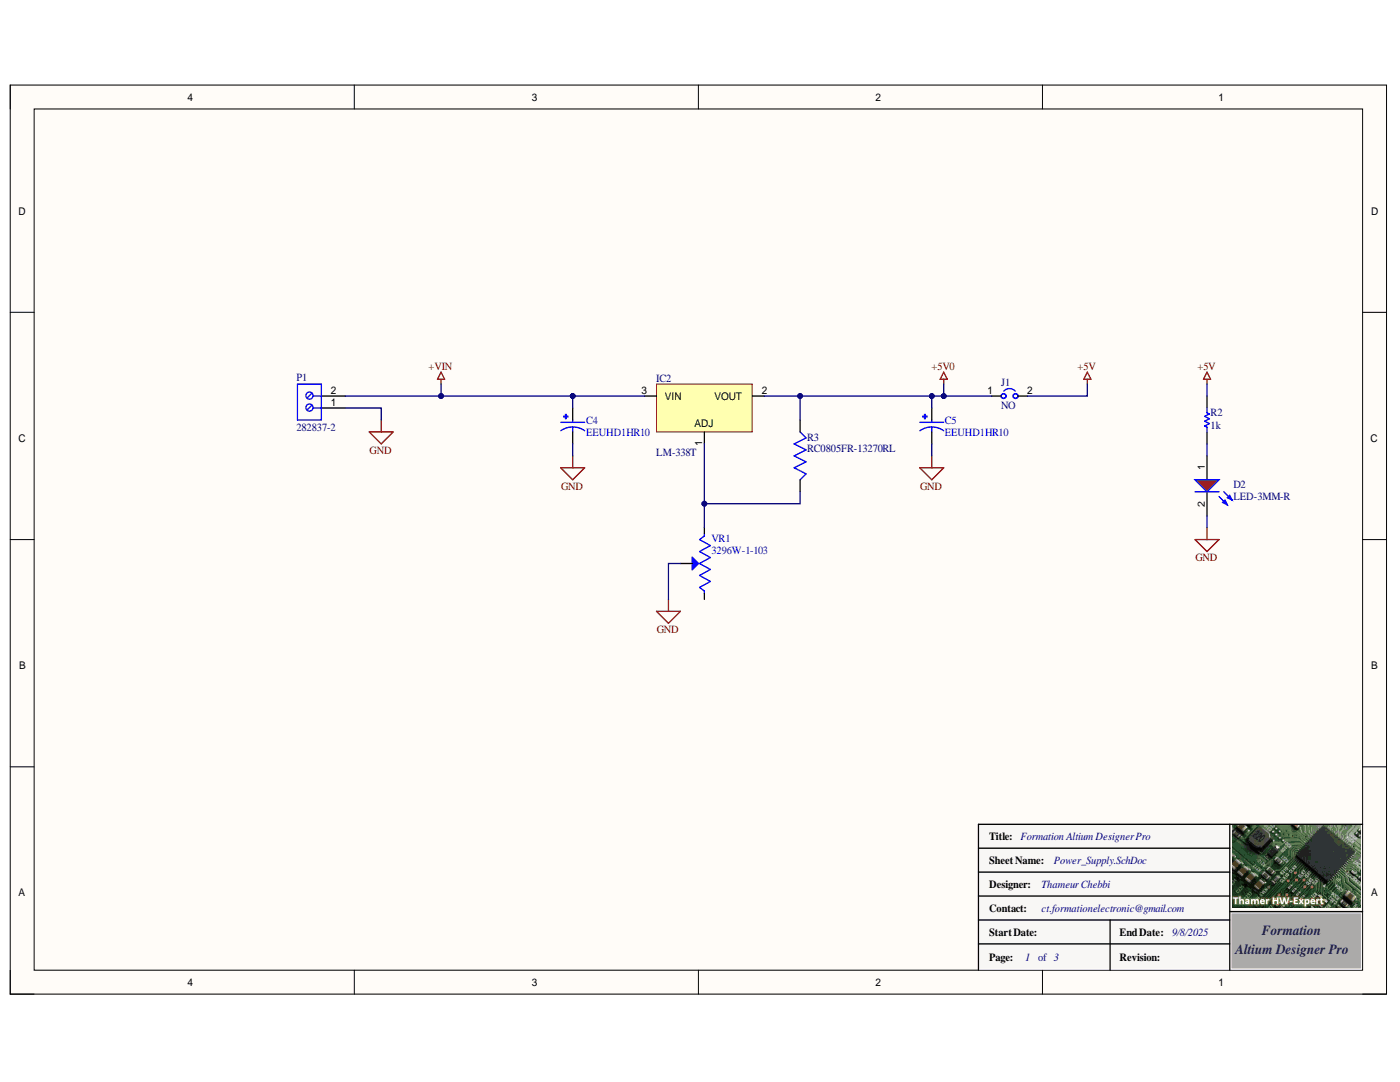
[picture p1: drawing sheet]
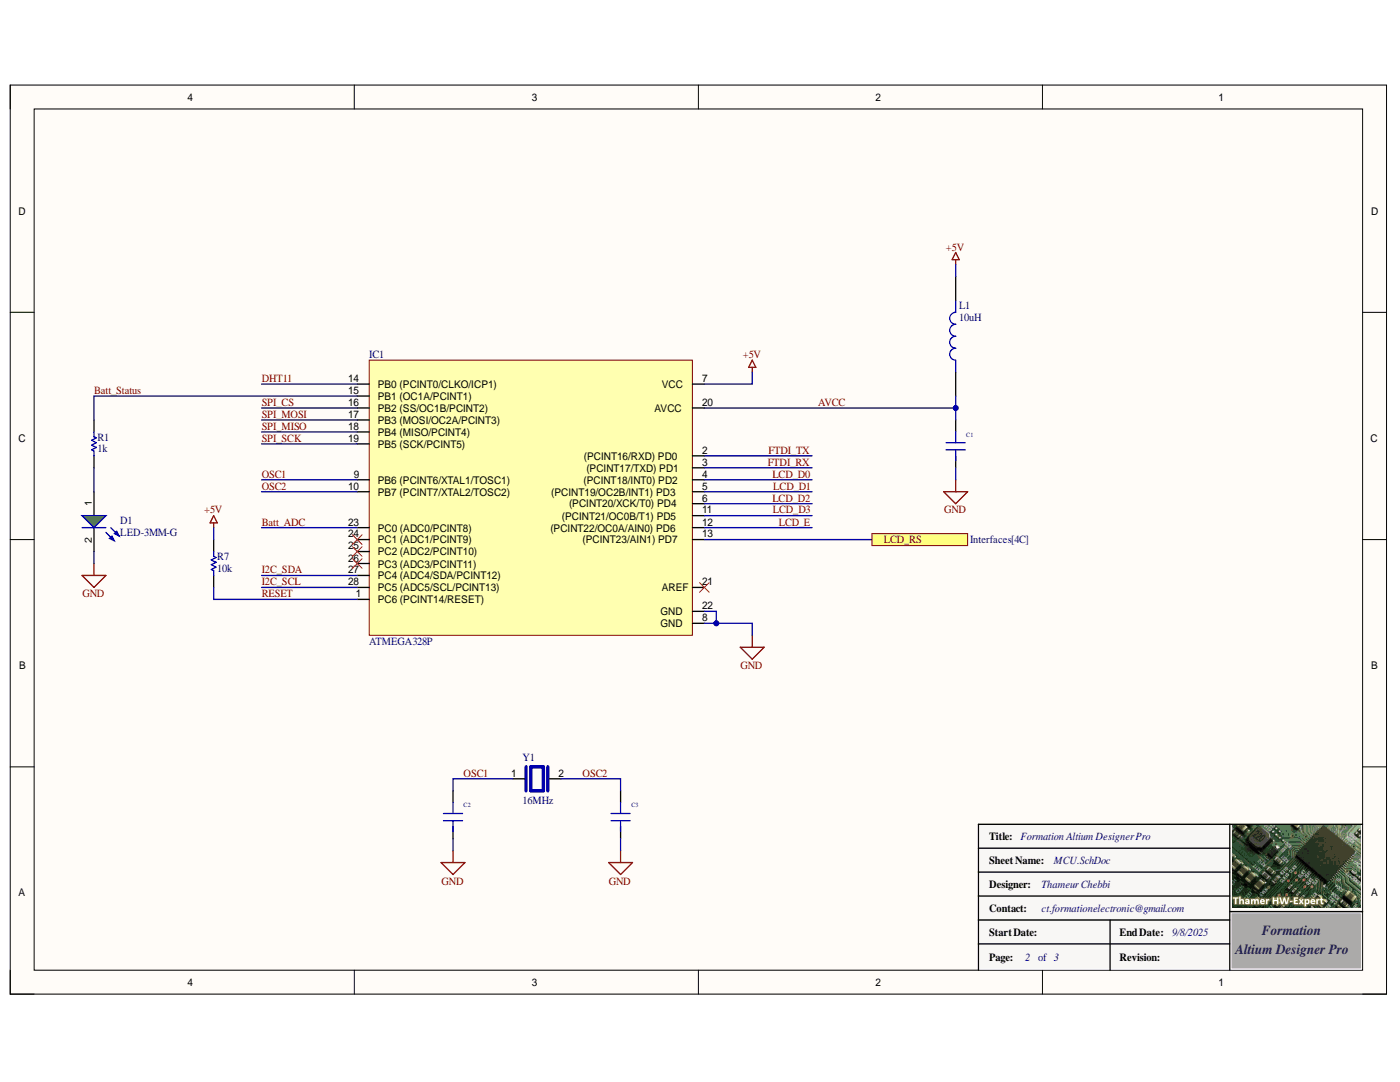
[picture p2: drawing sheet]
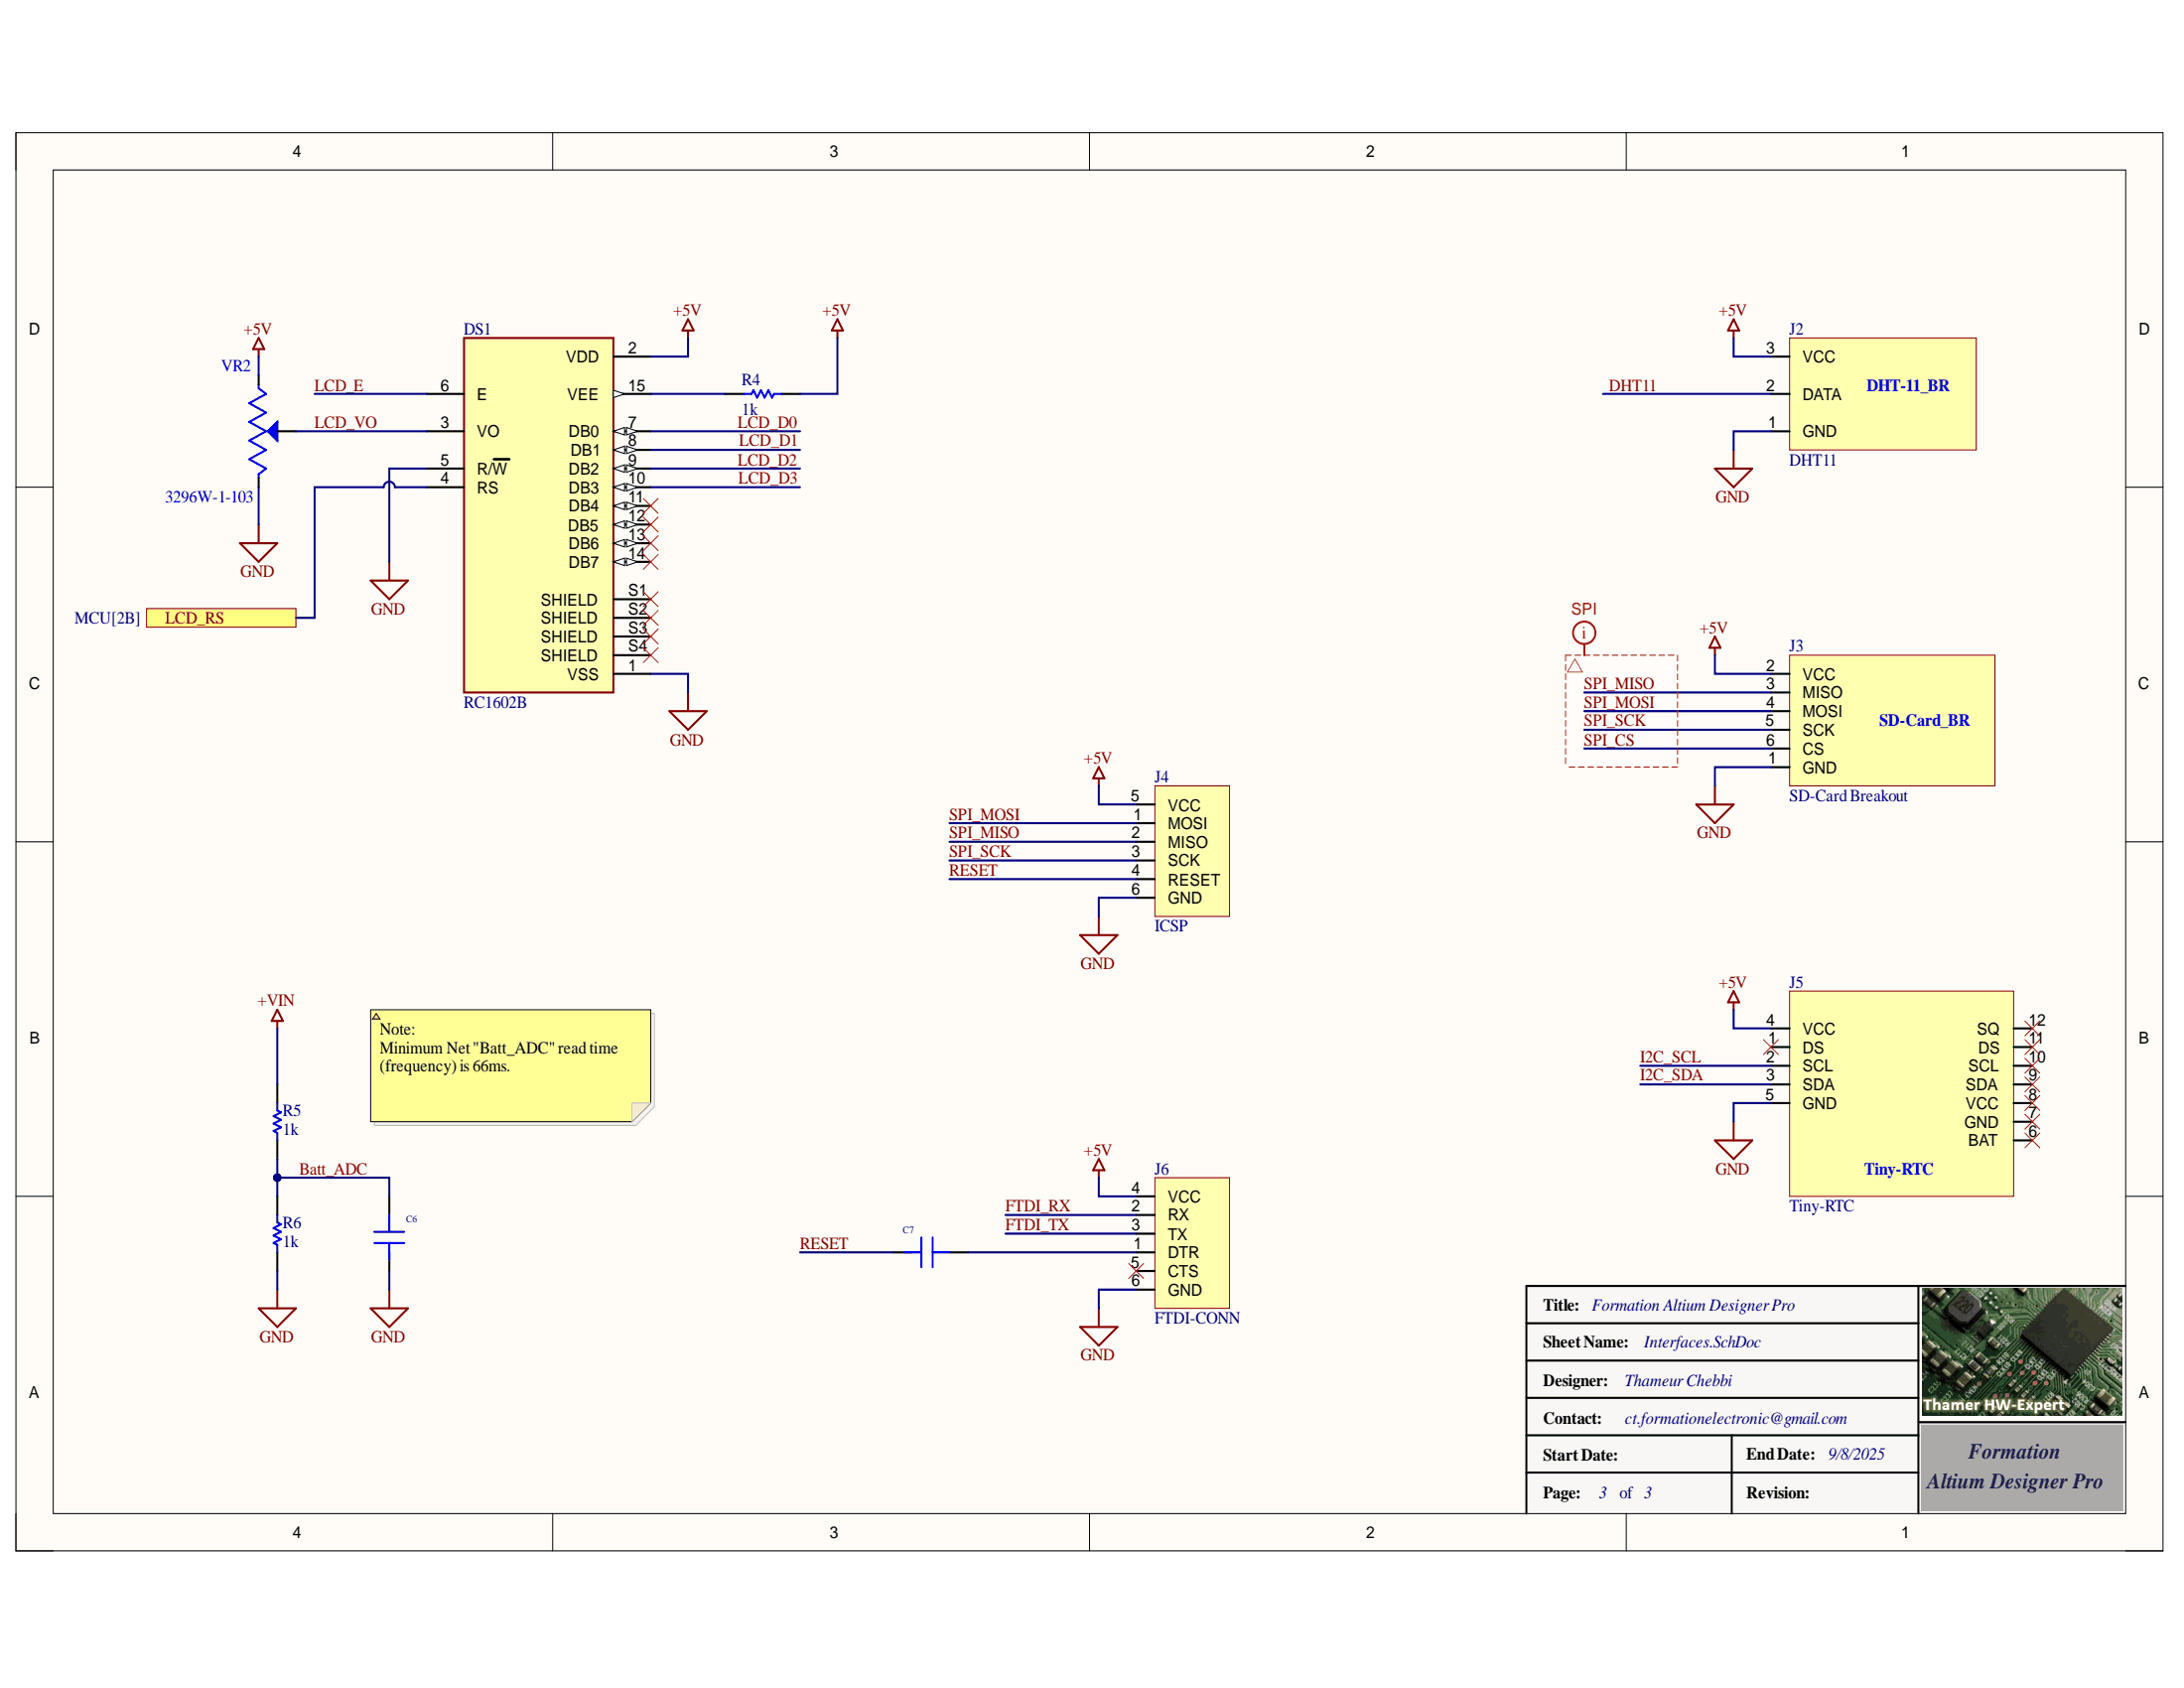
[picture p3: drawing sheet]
# Altium project P211_Data_Logger.PrjPcb
Designer: Thameur Chebbi
3 sheets, 33 parts. Net scope: global (net labels, ports and power ports of the same name join across sheets).
Board file: P211_Data_Logger.PcbDoc
Sheets:
  Power_Supply.SchDoc
  MCU.SchDoc
  Interfaces.SchDoc

## Sheet Power_Supply.SchDoc
size A4; DocumentNumber: 1; SheetNumber: 1; SheetTotal: 3

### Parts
(Parts that share a designator on the sheet are numbered #1, #2 ... from top to bottom, then left to right.)
*#1  Title_block_Medium  (value not drawn)
C4  EEUHD1HR10  [CAP_ALUM_5x11_RM2.5]
C5  EEUHD1HR10  [CAP_ALUM_5x11_RM2.5]
D2  LED-3MM-R  [LED-2.54MM-R]
IC2  LM-338T  [TO-220-3]
J1  NO  [Jumper]
P1  282837-2  [TE_282837-2]
R2  1k  [RESC2013X50X30LL20T20]
R3  RC0805FR-13270RL  [RESC2012X60N]
VR1  3296W-1-103  [TRIM_3296W-1-103]

### Blocks framed on the sheet
Power Supply: C4 C5 D2 IC2 J1 P1 R2 R3 VR1

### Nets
+5V: J1.2 R2.1
+5V0: C5.1(P) IC2.2(VOUT) J1.1 R3.2
+VIN: C4.1(P) IC2.3(VIN) P1.2
GND: C4.2(N) C5.2(N) D2.2(K) P1.1 VR1.2(WIPER)
NetD2_1: D2.1(A) R2.2
NetIC2_1: IC2.1(ADJ) R3.1 VR1.3(CW)

Not connected (* = marked no-connect by the designer): VR1 1(CCW)

## Sheet MCU.SchDoc
size A4; DocumentNumber: 2; SheetNumber: 2; SheetTotal: 3

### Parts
(Parts that share a designator on the sheet are numbered #1, #2 ... from top to bottom, then left to right.)
*#2  Title_block_Medium  (value not drawn)
C1  (no value)  [C 0805(2012)x0.85]
C2  (no value)  [C 0805(2012)x0.85]
C3  (no value)  [C 0805(2012)x0.85]
D1  LED-3MM-G  [LED-2.54MM-G]
IC1  ATMEGA328P  [DIP28_P2.54mm_7.62mm]
L1  10uH  [IND_LQH31MN100J03L]
R1  1k  [RESC2013X50X30LL20T20]
R7  10k  [RESC2013X50X30LL20T20]
Y1  16MHz  [XTAL_HC49P488W43L1150T466H350]

### Blocks framed on the sheet
MCU: C1-C3 D1 IC1 L1 R1 R7 Y1

### Ports
LCD_RS (see Interfaces[4C])

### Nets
+5V: IC1.7(VCC) L1.2 R7.1
GND: C1.1 C2.1 C3.1 D1.2(K) IC1.8(GND) IC1.22(GND)
AVCC: C1.2 IC1.20(AVCC) L1.1
Batt_ADC: IC1.23(PC0_(ADC0/PCINT8))
Batt_Status: IC1.15(PB1_(OC1A/PCINT1)) R1.1
DHT11: IC1.14(PB0_(PCINT0/CLKO/ICP1))
FTDI_RX: IC1.3((PCINT17/TXD)_PD1)
FTDI_TX: IC1.2((PCINT16/RXD)_PD0)
I2C_SCL: IC1.28(PC5_(ADC5/SCL/PCINT13))
I2C_SDA: IC1.27(PC4_(ADC4/SDA/PCINT12))
LCD_D0: IC1.4((PCINT18/INT0)_PD2)
LCD_D1: IC1.5((PCINT19/OC2B/INT1)_PD3)
LCD_D2: IC1.6((PCINT20/XCK/T0)_PD4)
LCD_D3: IC1.11((PCINT21/OC0B/T1)_PD5)
LCD_E: IC1.12((PCINT22/OC0A/AIN0)_PD6)
LCD_RS: IC1.13((PCINT23/AIN1)_PD7) ; port LCD_RS
OSC1: C2.2 IC1.9(PB6_(PCINT6/XTAL1/TOSC1)) Y1.1
OSC2: C3.2 IC1.10(PB7_(PCINT7/XTAL2/TOSC2)) Y1.2
RESET: IC1.1(PC6_(PCINT14/RESET)) R7.2
SPI_CS: IC1.16(PB2_(SS/OC1B/PCINT2))
SPI_MISO: IC1.18(PB4_(MISO/PCINT4))
SPI_MOSI: IC1.17(PB3_(MOSI/OC2A/PCINT3))
SPI_SCK: IC1.19(PB5_(SCK/PCINT5))
NetD1_1: D1.1(A) R1.2

Not connected (* = marked no-connect by the designer): IC1 21(AREF)* 24(PC1_(ADC1/PCINT9))* 25(PC2_(ADC2/PCINT10))* 26(PC3_(ADC3/PCINT11))*

## Sheet Interfaces.SchDoc
size A4; DocumentNumber: 3; SheetNumber: 3; SheetTotal: 3

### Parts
(Parts that share a designator on the sheet are numbered #1, #2 ... from top to bottom, then left to right.)
*#3  Title_block_Medium  (value not drawn)
C6  (no value)  [C 0805(2012)x0.85]
C7  (no value)  [C 0805(2012)x0.85]
DS1  RC1602B  [LCD_RC1602B-BIW-CSV]
J2  DHT11  [DHT11-BREAKOUT]
J3  SD-Card Breakout  [SD-Card Breakout]
J4  ICSP  [FTDI]
J5  Tiny-RTC  [Tiny-RTC]
J6  FTDI-CONN  [FTDI]
R4  1k  [RESC2013X50X30LL20T20]
R5  1k  [FP-CRCW1206-e3-IPC_B]
R6  1k  [FP-CRCW1206-e3-IPC_B]
VR2  3296W-1-103  [TRIM_3296W-1-103]

### Blocks framed on the sheet
LCD 16*2: DS1 R4 VR2
DHT-11 Sensor: J2
ISCP-Interface: J4
SD-Card: J3
Battery Monitoring: C6 R5 R6
RTC Module: J5
UART+FTDI: C7 J6

### Ports
LCD_RS (see MCU[2C])

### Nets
+5V: DS1.2(VDD) J2.3(VCC) J3.2(VCC) J4.5(VCC) J5.4(VCC) J6.4(VCC) R4.1 VR2.3(CW)
+VIN: R5.2
GND: C6.1 DS1.1(VSS) DS1.5(R/~{W}) J2.1(GND) J3.1(GND) J4.6(GND) J5.5(GND) J6.6(GND) R6.1 VR2.1(CCW)
Batt_ADC: C6.2 R5.1 R6.2
DHT11: J2.2(DATA)
FTDI_RX: J6.2(RX)
FTDI_TX: J6.3(TX)
I2C_SCL: J5.2(SCL)
I2C_SDA: J5.3(SDA)
LCD_D0: DS1.7(DB0)
LCD_D1: DS1.8(DB1)
LCD_D2: DS1.9(DB2)
LCD_D3: DS1.10(DB3)
LCD_E: DS1.6(E)
LCD_RS: DS1.4(RS) ; port LCD_RS
LCD_VO: DS1.3(VO) VR2.2(WIPER)
RESET: C7.1 J4.4(RESET)
SPI_CS: J3.6(CS)
SPI_MISO: J3.3(MISO) J4.2(MISO)
SPI_MOSI: J3.4(MOSI) J4.1(MOSI)
SPI_SCK: J3.5(SCK) J4.3(SCK)
NetC7_2: C7.2 J6.1(DTR)
NetDS1_15: DS1.15(VEE) R4.2

Not connected (* = marked no-connect by the designer): DS1 11(DB4)* 12(DB5)* 13(DB6)* 14(DB7)* S1(SHIELD)* S2(SHIELD)* S3(SHIELD)* S4(SHIELD)*; J5 1(DS)* 6(BAT)* 7(GND)* 8(VCC)* 9(SDA)* 10(SCL)* 11(DS)* 12(SQ)*; J6 5(CTS)*

### Layout directives
net class SPI: SPI_CS, SPI_MISO, SPI_MOSI, SPI_SCK

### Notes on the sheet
- Note:
  Minimum Net "Batt_ADC" read time (frequency) is 66ms.

## Nets that join several sheets
+5V: Power_Supply (J1.2 R2.1), MCU (IC1.7 L1.2 R7.1), Interfaces (8 pins)
+VIN: Power_Supply (C4.1 IC2.3 P1.2), Interfaces (R5.2)
GND: Power_Supply (5 pins), MCU (6 pins), Interfaces (10 pins)
Batt_ADC: MCU (IC1.23), Interfaces (C6.2 R5.1 R6.2)
DHT11: MCU (IC1.14), Interfaces (J2.2)
FTDI_RX: MCU (IC1.3), Interfaces (J6.2)
FTDI_TX: MCU (IC1.2), Interfaces (J6.3)
I2C_SCL: MCU (IC1.28), Interfaces (J5.2)
I2C_SDA: MCU (IC1.27), Interfaces (J5.3)
LCD_D0: MCU (IC1.4), Interfaces (DS1.7)
LCD_D1: MCU (IC1.5), Interfaces (DS1.8)
LCD_D2: MCU (IC1.6), Interfaces (DS1.9)
LCD_D3: MCU (IC1.11), Interfaces (DS1.10)
LCD_E: MCU (IC1.12), Interfaces (DS1.6)
LCD_RS: MCU (IC1.13), Interfaces (DS1.4)
RESET: MCU (IC1.1 R7.2), Interfaces (C7.1 J4.4)
SPI_CS: MCU (IC1.16), Interfaces (J3.6)
SPI_MISO: MCU (IC1.18), Interfaces (J3.3 J4.2)
SPI_MOSI: MCU (IC1.17), Interfaces (J3.4 J4.1)
SPI_SCK: MCU (IC1.19), Interfaces (J3.5 J4.3)
